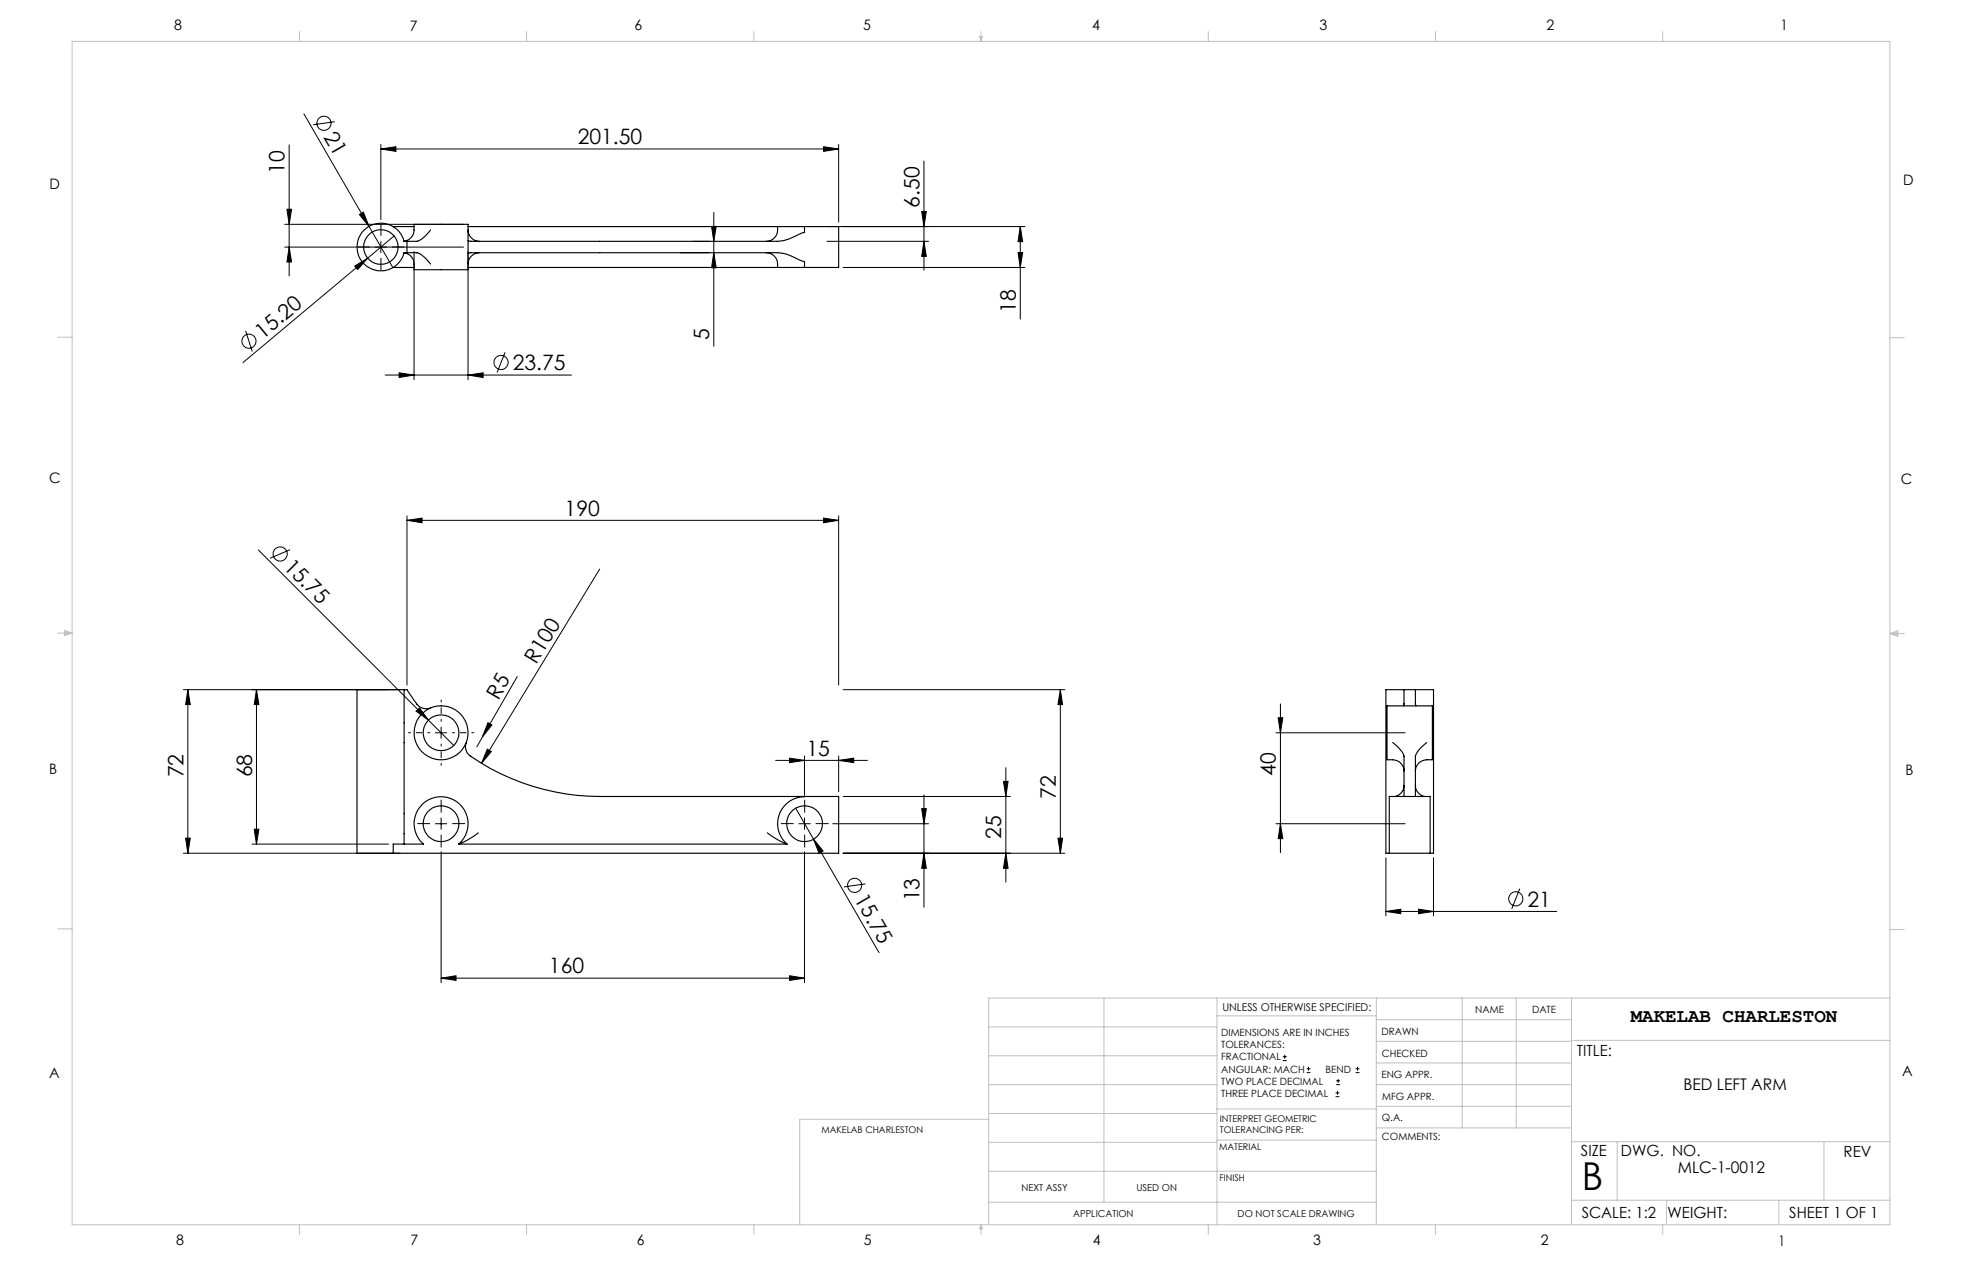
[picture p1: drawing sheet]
<svg xmlns="http://www.w3.org/2000/svg" width="432mm" height="279mm" viewBox="0 0 432 279" stroke-linecap="round" stroke-linejoin="round" font-family="sans-serif">
<g fill="none" stroke="#000" stroke-width=".22">
<path d="M63.6 31.9v28.8M66.9 25l14.3 24.8M73.7 26.8l-4.8 .6M83.8 32.8l3.3-.5v1zM83.8 31.8v16.5M83.8 32.8h100.8M181.3 32.3l3.3 .5-3.3 .5zM184.6 31.8v17.1M203.3 35.4v24M62.7 54.4h39.3M62.7 49.4h39.3M63.1 46h1.1l-.6 3.4z"/>
<path d="M63.6 54.4l.6 3.2h-1.1zM78.1 58.5l2.8-1.7-2.2 2.5zM79.1 47.2l.9-.5 1.2 3.1zM80.9 56.8l-27.4 23M81.2 49.8l5.3 9.1M83.8 53.1v2.5M86.7 51.9l-5.8 4.9M91.1 55.4v28.1M103 55.4v28.1M149.8 55.6h6.3M152.5 53.1h3.6M156.6 49.8h1l-.5 3.3z"/>
<path d="M157.1 55.6l.5 3.3h-1zM157.1 46.7v29.5M182 49.8h43.6M182 53.1h22.4M185.6 58.8h40M202.8 46.5h1.1l-.6 3.3zM203.3 53.1l.6 3.3h-1.1zM224 55.6h1.1l-.6 3.2zM224.5 49.8l.6 3.4h-1.1zM224.5 49.8v20.4M54 72.8l1.5 4.5M111.2 77.5l-1.8 4.5"/>
<path d="M84.8 82.5h41M87.8 82l3.3 .5-3.3 .5zM103 82.5l3.3-.5v1zM89.6 114.5l3.3-.5v1zM89.6 113.5v37.2M89.6 114.5h95M181.3 114l3.3 .5-3.3 .5zM184.6 113.5v37.2M56.9 121l37.4 37.4M63.9 120.9l-4.5 1.9M132 125.2l-26 42.7M40.4 151.7h47.7"/>
<path d="M41.3 151.7l.6 3.3h-1zM41.3 151.7v36M56.4 151.7v34M56.4 151.7l.6 3.3h-1zM91.6 156.5l.7-.7 2 2.6zM94.3 158.4l5.6 5.6M97.1 159.9v2.6M107.4 159l.9 .5-2.1 2.6zM113.8 148.8l-7.6 13.3M185.6 151.7h48.8M233.4 151.7l.5 3.3h-1.1zM233.4 151.7v36"/>
<path d="M281.3 157.9h1l-.5 3.3zM281.8 154.9v32.7M95.8 161.2h2.5M97.1 180v2.5M106.2 162.1l-1.2 2.2M107.2 164.8l.9 .5-2.1 2.6zM170.7 167.3h20.2M173.8 166.8l3.3 .5-3.3 .5zM175.1 177.8l18.4 31.8M177.1 166.3v8.7M177.1 180v2.5M184.6 167.3l3.3-.5v1z"/>
<path d="M184.6 166.3v7.9M185.6 175.2h36.8M202.8 177.9h1.1l-.6 3.3zM203.3 174.9v24.7M220.8 171.9h1.1l-.5 3.3zM221.4 168.9v25.2M280.8 161.2h28.4M40.4 187.7h47.7M40.9 184.4h1l-.6 3.3zM55.5 185.7h30M56 182.4h1l-.6 3.3zM95.8 181.2h2.5"/>
<path d="M97.1 187.4v28.8M175.8 181.2h2.5M177.1 187.4v28.8M179 184.6l2.2 2.6-.9 .5zM183.3 181.2h21.1M185.6 187.7h48.8M190.5 194.5l-4.8 .6M203.3 187.7l.6 3.3h-1.1zM221.4 187.7l.5 3.3h-1.1zM232.8 184.4h1.1l-.5 3.3zM280.8 181.2h28.4M281.8 181.2l.5 3.3h-1z"/>
<path d="M305 188.7v12.8M315.5 188.7v12.8M334.5 195.5l-1.8 4.5M97.1 215.2l3.3-.5v1zM97.1 215.2h80M173.8 214.7l3.3 .5-3.3 .5zM305 200.5l3.3-.5v1zM305 200.5h37.6M312.2 200l3.3 .5-3.3 .5zM282.3 233.3h.9M282.3 232.5h.9M282.8 232.1v.8"/>
<path d="M287.6 236h.8M287.6 235.1h.8M288 234.7v.8M294.1 238.6h.8M294.1 237.8h.8M294.5 237.4v.8M298.3 236h.9M298.3 235.1h.9M298.8 234.7v.8M293.9 241.3h.9M293.9 240.5h.9M294.4 240v.8"/>
<circle cx="71.3" cy="27.1" r="1.56"/>
<circle cx="54.8" cy="75.1" r="1.57"/>
<circle cx="110.3" cy="79.7" r="1.56"/>
<circle cx="61.6" cy="121.9" r="1.56"/>
<circle cx="188.1" cy="194.8" r="1.55"/>
<circle cx="333.6" cy="197.7" r="1.56"/>
</g>
<path d="M81.3 54.3h-2.5M83.8 51.8v-2.5M83.8 56.8v2.6M86.3 54.3h2.6M97.1 178.7v-2.7M177.1 178.7v-2.7M94.6 181.2h-2.7M97.1 183.7v2.7M99.6 181.2h2.7M174.6 181.2h-2.7M177.1 183.7v2.7M179.6 181.2h2.7" fill="none" stroke="#000" stroke-width=".22" stroke-dasharray="15.2 1.3 1.3 1.3"/>
<path d="M97.1 158.7v-4.7M94.6 161.2h-4.7M97.1 163.7v4.7M99.6 161.2h4.7" fill="none" stroke="#000" stroke-width=".22" stroke-dasharray="15.2 1.3 1.3 1.3" stroke-dashoffset="14.8"/>
<g fill="none" stroke="#c0c0c0" stroke-width=".22">
<path d="M15.9 9.1h400v260.4h-400zM65.9 6.9v2.2M115.9 6.9v2.2M165.9 6.9v2.2M215.6 8h.6l-.3 1.1zM215.7 8l.2 1.1M215.9 6.9v2.2M216 8l-.1 1.1M265.9 6.9v2.2M315.9 6.9v2.2M365.9 6.9v2.2M12.7 74.2h3.2"/>
<path d="M415.9 74.3h3.2M12.7 139.3h3.2M14.2 139.1l1.7 .2M14.2 138.7l1.7 .6-1.7 .5zM15.9 139.3l-1.7 .3M415.9 139.4h3.2M415.9 139.4l1.8-.6v1.2zM415.9 139.4l1.8 .3M417.7 139.2l-1.8 .2M12.7 204.4h3.2M243 219.6v44.9M267.8 219.6v49.9"/>
<path d="M302.9 219.6v49.9M321.8 219.6v28.5M333.7 219.6v28.5M345.9 219.6v49.9M415.9 204.5h3.2M415.9 219.6h-198.3v49.9M217.6 238.6h50.2M217.6 232.3h50.2M217.6 225.9h50.2M267.8 223.5h35.1M302.9 233.9h43M302.9 229.1h43"/>
<path d="M302.9 224.3h43M302.9 238.6h43M345.9 228.9h70M217.6 257.7h85.3M217.6 251.3h50.2M217.6 245h50.2M217.6 246.2h-41.6v23.3M267.8 250.8h35.1M267.8 244h35.1M302.9 248.1h43M302.9 243.4h43M345.9 251.2h70"/>
<path d="M355.9 251.2v12.9M401.4 251.2v12.9M65.9 269.5v2.1M115.9 269.5v2.1M165.9 269.5v2.1M215.9 269.5v2.1M215.9 269.5l.3 .8h-.6zM217.6 264.5h85.3M265.9 269.5v2.1M315.9 269.5v2.1M345.9 264.1h70M365.9 269.5v2.1"/>
<path d="M366.8 264.1v5.4M391.5 264.1v5.4"/>
</g>
<g fill="#000">
<path d="M78.1 58.5l2.8-1.7-2.2 2.5zM79.1 47.2l.9-.5 1.2 3.1zM91.6 156.5l.7-.7 2 2.6zM107.2 164.8l.9 .5-2.1 2.6zM107.4 159l.9 .5-2.1 2.6zM179 184.6l2.2 2.6-.9 .5z"/>
<path d="M181.3 114l3.3 .5-3.3 .5zM89.6 114.5l3.3-.5v1zM312.2 200l3.3 .5-3.3 .5zM305 200.5l3.3-.5v1z"/>
<path d="M56.4 151.7l.6 3.3h-1zM56 182.4h1l-.6 3.3zM202.8 177.9h1.1l-.6 3.3zM203.3 187.7l.6 3.3h-1.1z"/>
<path d="M173.8 166.8l3.3 .5-3.3 .5zM184.6 167.3l3.3-.5v1zM83.8 32.8l3.3-.5v1zM181.3 32.3l3.3 .5-3.3 .5zM87.8 82l3.3 .5-3.3 .5zM103 82.5l3.3-.5v1z"/>
<path d="M40.9 184.4h1l-.6 3.3zM41.3 151.7l.6 3.3h-1zM232.8 184.4h1.1l-.5 3.3zM233.4 151.7l.5 3.3h-1.1zM221.4 187.7l.5 3.3h-1.1zM220.8 171.9h1.1l-.5 3.3zM281.8 181.2l.5 3.3h-1zM281.3 157.9h1l-.5 3.3zM224 55.6h1.1l-.6 3.2zM224.5 49.8l.6 3.4h-1.1zM157.1 55.6l.5 3.3h-1zM156.6 49.8h1l-.5 3.3zM203.3 53.1l.6 3.3h-1.1zM202.8 46.5h1.1l-.6 3.3zM63.6 54.4l.6 3.2h-1.1zM63.1 46h1.1l-.6 3.4z"/>
<path d="M173.8 214.7l3.3 .5-3.3 .5zM97.1 215.2l3.3-.5v1z"/>
</g>
<g fill="none" stroke="#000" stroke-width=".25">
<path d="M86.5 58.8h4.6M86.5 49.8h4.6M88.9 53.1a2.56 2.56 0 0 0 2.2-2.5v-1.2h11.9v9.9h-11.9a3 3 0 0 0-1.3-3.4l-.9-.3M88.9 53.1a5.3 5.3 0 0 0-8-3.1 5.3 5.3 0 0 0 0 8.7 5.3 5.3 0 0 0 8-3.1M88.9 53.1h.7M88.9 55.6h.7M89.6 55.6h.7a3.6 3.6 0 0 1 3.8 1.7l.7 .8M89.6 53.1v2.5M94.8 50.6l-.7 .8a3.2 3.2 0 0 1-3 1.7h-1.5M103 50.6a2.53 2.53 0 0 0 2.5 2.5M103 55.8l.5-.2h67.6a13.8 13.8 0 0 1 5.4 1.8l.6 .1v1.3M103 58.8h68.1"/>
<path d="M103 49.8h68.1M105.5 55.6a2.53 2.53 0 0 0-2.5 2.5M168.6 55.6a2.65 2.65 0 0 1 2.5 3.2M171.1 49.8a2.63 2.63 0 0 1-2.5 3.3M171.1 49.8h6M171.1 58.8h6M177.1 49.8v1.4l-.8 .1a11.9 11.9 0 0 1-5.2 1.8h-67.6l-.5-.2M177.1 49.8h7.5v9h-7.5M88.9 151.7v34M88.9 151.7h-10.3v36h7.9M88.9 151.7h.7l.7 1.2a10 10 0 0 0 2.4 2.8 2.55 2.55 0 0 0 2.1 .1M309 151.7l-.1 3.6"/>
<path d="M309 151.7h-4v36h.8M309 151.7h2.5M311.5 151.7l.1 3.6M311.5 151.7h4v36h-.8M102.6 163.4a2.42 2.42 0 0 0 1.1 3 50.2 50.2 0 0 0 28.3 8.8h45.1M177.1 175.2a6 6 0 0 0-5.6 3.9 6 6 0 0 0 1.7 6.6M177.1 175.2h7.5v12.5h-98.1M306.5 163.4a6.4 6.4 0 0 1 2.5 3v8.8M309 172.8a2.53 2.53 0 0 1-1.9 2.4M309 169.7a2.53 2.53 0 0 0-2.5-2.6h-1.2v-11.8h9.9v11.8a3.1 3.1 0 0 0-3.5 1.6l-.2 1M311.5 172.8a2.53 2.53 0 0 0 1.9 2.4M314 163.4l-.8 .7a3.6 3.6 0 0 0-1.7 3.7v7.4"/>
<path d="M101 185.7a5.9 5.9 0 0 0 .4-8.6 5.9 5.9 0 0 0-8.6 0 5.9 5.9 0 0 0 .4 8.6h-6.7v2M101 185.7h72.2M105.3 183.2a17.4 17.4 0 0 1-4.3 2.5M168.9 183.2a16.5 16.5 0 0 0 4.3 2.5M305.8 187.7v-12.5h8.9v12.5M305.8 187.7h8.9"/>
<circle cx="83.8" cy="54.3" r="3.8"/>
<circle cx="97.1" cy="161.2" r="5.9"/>
<circle cx="97.1" cy="161.2" r="3.9"/>
<circle cx="97.1" cy="181.2" r="3.9"/>
<circle cx="177.1" cy="181.2" r="3.9"/>
</g>
<text font-size="8.5" x="348.1" y="261.8">B</text>
<g font-size="4.7">
<text x="71.1" y="30.2" transform="rotate(60 71.1 30.2)">21</text>
<text x="127.2" y="31.8">201.50</text>
<text x="62.6" y="38.3" transform="rotate(-90 62.6 38.3)">10</text>
<text x="202.4" y="45.7" transform="rotate(-90 202.4 45.7)">6.50</text>
<text x="223.6" y="68.9" transform="rotate(-90 223.6 68.9)">18</text>
<text x="57.9" y="74.7" transform="rotate(-40 57.9 74.7)">15.20</text>
<text x="156.1" y="74.8" transform="rotate(-90 156.1 74.8)">5</text>
<text x="112.9" y="81.4">23.75</text>
<text x="124.3" y="113.5">190</text>
<text x="62.3" y="124.9" transform="rotate(45 62.3 124.9)">15.75</text>
<text x="118" y="146.3" transform="rotate(-59 118 146.3)">R100</text>
<text x="109.7" y="154.1" transform="rotate(-60 109.7 154.1)">R5</text>
<text x="177.5" y="166.3">15</text>
<text x="40.4" y="171" transform="rotate(-90 40.4 171)">72</text>
<text x="55.5" y="171" transform="rotate(-90 55.5 171)">68</text>
<text x="280.8" y="170.7" transform="rotate(-90 280.8 170.7)">40</text>
<text x="232.4" y="175.8" transform="rotate(-90 232.4 175.8)">72</text>
<text x="220.4" y="184.6" transform="rotate(-90 220.4 184.6)">25</text>
<text x="187.9" y="197.8" transform="rotate(60 187.9 197.8)">15.75</text>
<text x="202.4" y="198.3" transform="rotate(-90 202.4 198.3)">13</text>
<text x="336.2" y="199.4">21</text>
<text x="120.8" y="214.2">160</text>
</g>
<text font-size="4.2" x="358.9" y="224.9">MAKELAB CHARLESTON</text>
<g font-size="3.5">
<text x="370.5" y="239.9">BED LEFT ARM</text>
<text x="369.2" y="258.1">MLC-1-0012</text>
</g>
<g font-size="3.4">
<text x="347.1" y="232.3">TITLE:</text>
<text x="347.9" y="254.3">SIZE</text>
<text x="356.7" y="254.4">DWG. NO.</text>
<text x="405.7" y="254.5">REV</text>
<text x="348.1" y="267.9">SCALE: 1:2</text>
<text x="367" y="268">WEIGHT:</text>
<text x="393.8" y="267.9">SHEET 1 OF 1</text>
</g>
<g font-size="3.2">
<text x="38.3" y="6.7">8</text>
<text x="90.2" y="6.7">7</text>
<text x="139.7" y="6.5">6</text>
<text x="190" y="6.5">5</text>
<text x="240.4" y="6.5">4</text>
<text x="290.4" y="6.7">3</text>
<text x="340.4" y="6.5">2</text>
<text x="391.9" y="6.7">1</text>
<text x="10.9" y="41.6">D</text>
<text x="418.9" y="40.7">D</text>
<text x="10.9" y="106.3">C</text>
<text x="418.4" y="106.4">C</text>
<text x="10.8" y="170.2">B</text>
<text x="419.4" y="170.6">B</text>
<text x="10.8" y="237.2">A</text>
<text x="418.6" y="236.8">A</text>
<text x="38.8" y="273.8">8</text>
<text x="90.4" y="273.8">7</text>
<text x="140.2" y="273.8">6</text>
<text x="190.1" y="273.9">5</text>
<text x="240.5" y="273.8">4</text>
<text x="289" y="273.9">3</text>
<text x="339.1" y="273.8">2</text>
<text x="391.4" y="274.1">1</text>
</g>
<text font-size="2.4" x="269" y="222.4">UNLESS OTHERWISE SPECIFIED:</text>
<g font-size="2.2">
<text x="268.8" y="228">DIMENSIONS ARE IN INCHES</text>
<text x="304.1" y="227.7">DRAWN</text>
<text x="324.7" y="222.9">NAME</text>
<text x="337.2" y="222.9">DATE</text>
<text x="268.8" y="230.6">TOLERANCES:</text>
<text x="268.8" y="233.3">FRACTIONAL</text>
<text x="304.1" y="232.6">CHECKED</text>
<text x="268.8" y="236">ANGULAR: MACH</text>
<text x="268.8" y="238.6">TWO PLACE DECIMAL</text>
<text x="291.7" y="236">BEND</text>
<text x="304" y="237.2">ENG APPR.</text>
<text x="268.8" y="241.3">THREE PLACE DECIMAL</text>
<text x="304.2" y="241.9">MFG APPR.</text>
<text x="304.1" y="246.7">Q.A.</text>
<text x="304.1" y="250.9">COMMENTS:</text>
</g>
<g font-size="2.1">
<text x="224.8" y="262">NEXT ASSY</text>
<text x="250.1" y="261.9">USED ON</text>
<text x="236.2" y="267.8">APPLICATION</text>
<text x="272.4" y="267.8">DO NOT SCALE DRAWING</text>
</g>
<g font-size="2">
<text x="180.8" y="249.2">MAKELAB CHARLESTON</text>
<text x="268.5" y="246.8">INTERPRET GEOMETRIC</text>
<text x="268.5" y="249.4">TOLERANCING PER:</text>
<text x="268.3" y="252.9">MATERIAL</text>
<text x="268.4" y="259.7">FINISH</text>
</g>
</svg>
